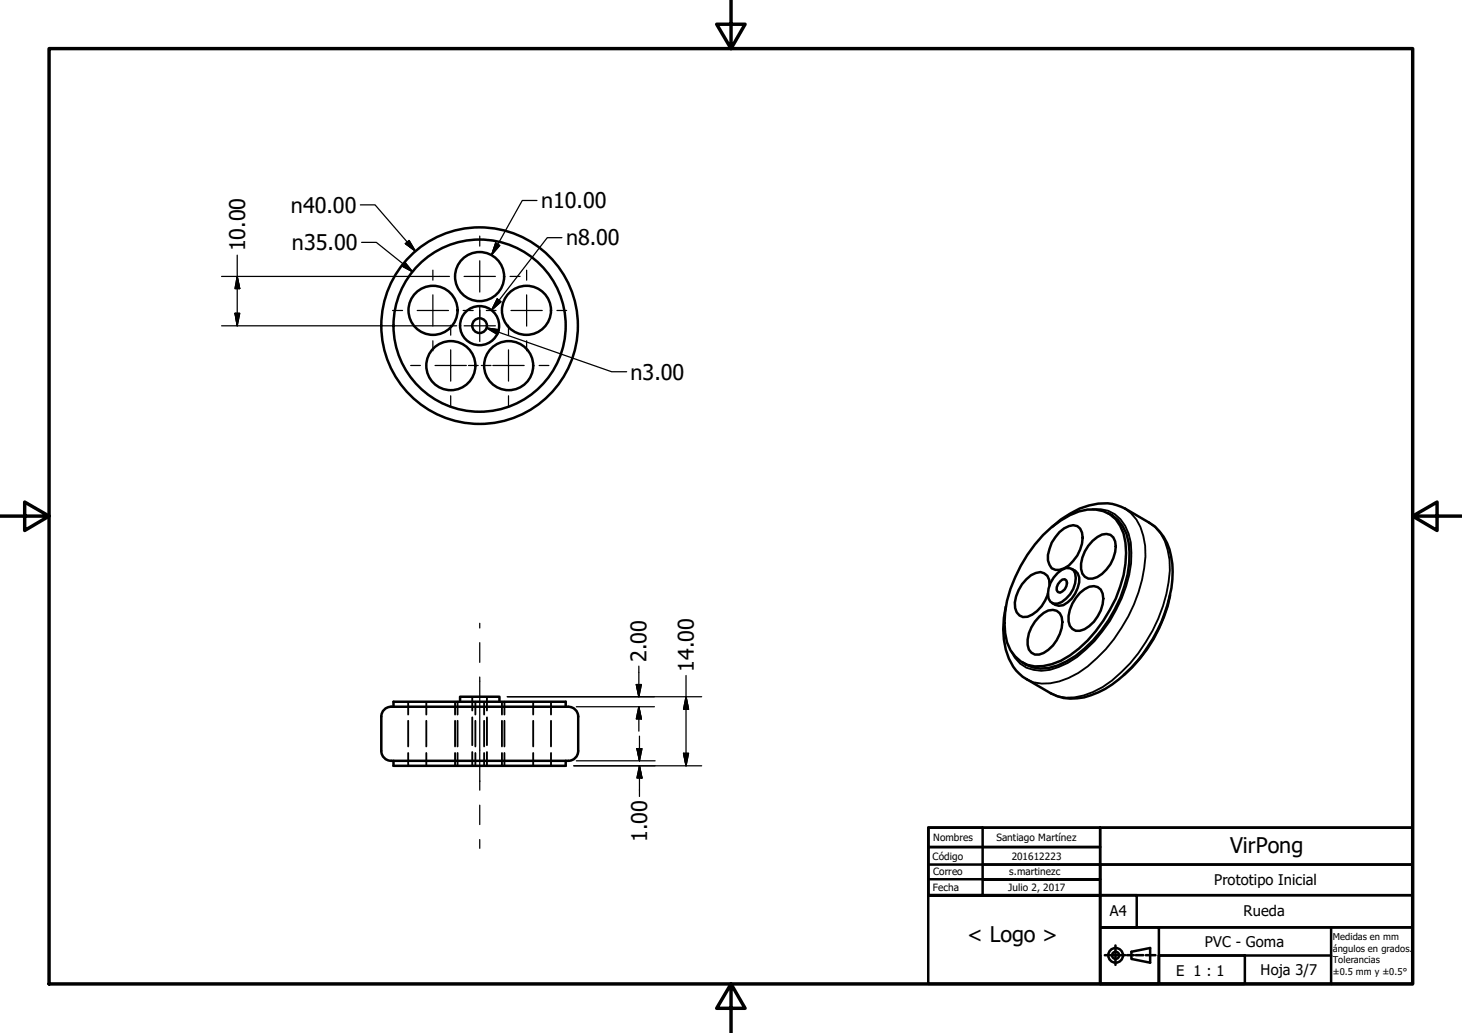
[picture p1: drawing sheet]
<svg xmlns="http://www.w3.org/2000/svg" width="297mm" height="210mm" viewBox="0 0 297 210" stroke-linecap="round" stroke-linejoin="round" font-family="sans-serif">
<!-- layer: Visible (ANSI) -->
<g fill="none" stroke="#000" stroke-width=".51">
<path d="M93 63.1a5 5 0 0 0-7.3-4.5 5 5 0 0 0-.7 8.5 5 5 0 0 0 7.9-3.1l.1-.9M112 63.1a5 5 0 0 0-7.3-4.5 5 5 0 0 0-.7 8.5 5 5 0 0 0 7.9-3.1l.1-.9M211.9 108.7a19.5 19.5 0 0 1 7.3-4.8 6.8 6.8 0 0 1 9.1 4.5 20.4 20.4 0 0 1-1.6 13.2 27.2 27.2 0 0 1-11.2 12.7 9.5 9.5 0 0 1-6.8 .8 7.4 7.4 0 0 1-4.5-6.5 22.5 22.5 0 0 1 3.2-13.6l1.3-2.3 1.5-2zM213.2 118.9a2.09 2.09 0 0 0-.6-2.1 2.09 2.09 0 0 0-2.2-.4 7.3 7.3 0 0 0-4.2 7.1 2.08 2.08 0 0 0 1.4 1.8 2.08 2.08 0 0 0 2.1-.4 7.5 7.5 0 0 0 3.2-4.2M214.9 116.4l.8-.6a1.75 1.75 0 0 1 2-.2 1.75 1.75 0 0 1 .9 1.8 5.7 5.7 0 0 1-3.7 5.3h-.8l-.7-.4a3.7 3.7 0 0 1 0-3.8l.7-1.1zM215.3 108.1a3.6 3.6 0 0 1 3.6-1.2 3.2 3.2 0 0 1 .9 3.6 7.6 7.6 0 0 1-3.6 5 2.09 2.09 0 0 1-3.3-1.6 8 8 0 0 1 2.4-5.8zM215.4 118.1l.4-.3 .5-.1a1.34 1.34 0 0 1 0 2l-.9 .7-.5-.1a1.56 1.56 0 0 1 .5-2.2zM217.7 115.6a2.26 2.26 0 0 1 1.6 2.7 6.5 6.5 0 0 1-3.3 4.7l-.9 .1-1.4-.6M222 109.9a3.3 3.3 0 0 1 3.6-1.2 3.1 3.1 0 0 1 1 3.5 7.1 7.1 0 0 1-4.6 5.4 1.98 1.98 0 0 1-2.4-2 7.3 7.3 0 0 1 2.4-5.7zM225.2 104.3a7.1 7.1 0 0 1 4.1 5.9 22 22 0 0 1-2.8 13.6 25 25 0 0 1-9.8 10.6 8.6 8.6 0 0 1-8.3 .6l-.7-.4M228.6 103.3l4.9 2.9M208.6 138l4.9 2.9"/>
<path d="M211.1 125.3a3.1 3.1 0 0 1 3.6-1.2 2.91 2.91 0 0 1 1 3.5 7.1 7.1 0 0 1-4.6 5.4 1.98 1.98 0 0 1-2.3-2 7.1 7.1 0 0 1 2.3-5.7zM219.4 120.5a3.3 3.3 0 0 1 3.6-1.2 3 3 0 0 1 1 3.5 7 7 0 0 1-4.6 5.4 1.96 1.96 0 0 1-2.3-1.9 7.5 7.5 0 0 1 2.3-5.8zM237.7 120.9a29 29 0 0 1-9.4 16.2M77.5 145.6v7a2 2 0 0 0 2 2M79.4 143.6h36.1a2 2 0 0 1 2 2M79.5 143.6a2 2 0 0 0-2 2M79.9 143.6v-1h35v1M79.9 154.6v1h35v-1M93.5 142.6v-1h8v1M117.5 145.6v7a2 2 0 0 1-2 2h-36.1"/>
<circle cx="97.4" cy="56.2" r="5"/>
<circle cx="91.6" cy="74.3" r="5"/>
<circle cx="97.4" cy="66.2" r="1.49"/>
<circle cx="97.4" cy="66.2" r="4"/>
<circle cx="97.4" cy="66.2" r="17.5"/>
<circle cx="97.4" cy="66.2" r="20"/>
<circle cx="103.3" cy="74.3" r="5"/>
</g>
<!-- layer: Oculto (ANSI) -->
<g fill="none" stroke="#000" stroke-width=".38">
<path d="M82.9 142.6v2.6M82.9 146.5v5.2M82.9 153v2.6M86.6 142.6v2.6M86.6 146.5v5.2M86.6 153v2.6M92.5 142.6v2.6M92.5 146.5v5.2M92.5 153v2.6M93 142.6v2.6M93 146.5v5.2M93 153v2.6"/>
<path d="M95.9 141.6v2.8M95.9 145.8v5.6M95.9 152.8v2.8M96.6 142.6v2.6M96.6 146.5v5.2M96.6 153v2.6M98.4 142.6v2.6M98.4 146.5v5.2M98.4 153v2.6M98.9 141.6v2.8M98.9 145.8v5.6M98.9 152.8v2.8"/>
<path d="M102 142.6v2.6M102 146.5v5.2M102 153v2.6M102.5 142.6v2.6M102.5 146.5v5.2M102.5 153v2.6M108.3 142.6v2.6M108.3 146.5v5.2M108.3 153v2.6M112 142.6v2.6M112 146.5v5.2M112 153v2.6"/>
</g>
<!-- layer: Visible fina (ANSI) -->
<path d="M221.9 103.5a6.6 6.6 0 0 1 7.4 4.9 19.5 19.5 0 0 1-1.4 13.2 30.3 30.3 0 0 1-9.1 11.9 13.9 13.9 0 0 1-7.2 2.8 6.4 6.4 0 0 1-6.2-4.1M228.6 103.3a8.5 8.5 0 0 1 3.7 5.6 18 18 0 0 1-.3 8.9 32.6 32.6 0 0 1-12.9 19 12.5 12.5 0 0 1-9.1 1.9l-1.4-.7M233.5 106.2a8.3 8.3 0 0 1 3.7 5.5 18 18 0 0 1-.2 9 32.6 32.6 0 0 1-13 18.9 12.5 12.5 0 0 1-9.1 1.9l-1.4-.6" fill="none" stroke="#000" stroke-width=".38"/>
<path d="M228.6 103.3a9.1 9.1 0 0 0-7.4-.6 19.1 19.1 0 0 0-7.5 4.4M233.5 106.2a10.3 10.3 0 0 1 4.7 8.4 27.9 27.9 0 0 1-5 16.8 25.1 25.1 0 0 1-10.1 9.3 11.3 11.3 0 0 1-8.3 .7l-1.3-.5M204.3 123.3a16.2 16.2 0 0 0 1.6 12.2 8.7 8.7 0 0 0 2.7 2.5" fill="none" stroke="#000" stroke-width=".51"/>
<!-- layer: Borde (ANSI) -->
<path d="M148.5 -.1v10l-2.9-5h5.8l-2.9 5M10 9.9h277v190h-277zM0 104.9h10l-5-2.9v5.8l5-2.9M287 104.9l5 2.9v-5.8l-5 2.9h10M148.5 199.9l2.9 5h-5.8l2.9-5v10" fill="none" stroke="#000" stroke-width=".7"/>
<g fill="none" stroke="#000" stroke-width=".51">
<path d="M188.6 175.7v6.2h34.9h-34.9h34.9v-3.2h-23.9h23.9v-3h-23.9M188.6 175.7v-3.6h34.9v3.6h-23.9M188.6 168.2h34.9v3.9h-34.9zM188.6 168.2h11v13.7h-11zM188.6 168.2h98.4v31.7h-98.4zM188.6 178.7h11M188.6 175.7h11M223.5 175.7h63.5v6.2h-63.5zM223.5 168.2h63.5v7.5h-63.5zM223.5 175.7v24.2M223.5 181.9h7.4v6.5h-7.4zM223.5 181.9h63.5v6.5h-63.5z"/>
<path d="M224.5 194.1h1.2M226.1 194.1h1.2M226.6 192.1v1M226.6 193.3v1.6M226.6 195v1.1M227.6 194.1h1M229 194.1h1.4M229.9 193.4l3.8-.8v3l-3.8-.7zM230.8 194.1h1.5M232.8 194.1h2M235.5 194.2h17.4v5.7h-17.4zM270.4 194.2h-34.9v5.7h-12"/>
<path d="M270.4 188.4v11.5M287 194.2v-5.8h-63.5v11.5h12v-11.5h-12v11.5"/>
<circle cx="226.7" cy="194.1" r="1.49"/>
<circle cx="226.7" cy="194.1" r=".73"/>
</g>
<!-- layer: Marca de centro (ANSI) -->
<g fill="none" stroke="#000" stroke-width=".25">
<path d="M87.9 54.9v2M87.9 59.9v6.4M89.3 56.2h2M94.3 56.2h6.3M97.5 48v2M97.5 53v6.3M103.6 56.2h2.1M107 54.9v2M107 59.9v6.4M79.8 63.1h2M83.4 74.3h2M84.8 63.1h6.3"/>
<path d="M87.9 69.3v2M88.4 74.3h6.3M91.6 66.1v2M91.6 71.1v6.3M94.1 63.1h2M94.3 66.2h6.3M95.2 74.3h2M97.5 63v6.4M97.5 62.3v2.1M97.8 74.3h2M98.8 63.1h2M100.1 74.3h6.4"/>
<path d="M103.3 66.1v2M103.3 71.1v6.3M103.8 63.1h6.4M107 69.3v2M109.5 74.3h2M113.2 63.1h1.9M91.6 80.4v2.1M103.3 80.4v2.1"/>
</g>
<!-- layer: Cota (ANSI) -->
<g fill="none" stroke="#000" stroke-width=".25">
<path d="M45 56.2h42.9M48.2 56.2l.5 2.4h-.9zM48.2 51.9v14.3M73.2 41.6h3l8.2 9.4M73.5 49.2h3l7.3 6M82.2 53.2l1.6 2-2.2-1.2zM82.4 49.5l.7-.6 1.3 2.1zM88.1 56.2h1.2M100.7 49.4l.8 .5-1.6 1.9zM109.1 40.7h-3l-6.2 11.1M114.2 48.3h-3l-11.3 14.7M45 66.2h42.9"/>
<path d="M47.8 63.7h.9l-.5 2.5zM88.1 66.2h3.4M91.7 66.2h1.1M98.9 66.6l2.5 .4-.3 1zM98.9 66.6l25.4 8.9h3M101 60.7l.8 .6-1.9 1.7zM129.3 139.1h1l-.5 2.5zM129.8 135.4v6.2M139.4 137.3v18.3M103.1 141.6h39.5M116.6 155.6h26M117.1 154.6h16"/>
<path d="M117.1 143.6h15.9M129.4 152.1h1l-.5 2.5zM129.8 143.6l.5 2.5h-1zM129.8 143.6v5M129.9 155.6l.5 2.5h-1zM129.9 149.6v5M129.9 155.6v6.2M138.9 153.1h1l-.5 2.5zM139.4 141.6l.5 2.5h-1z"/>
</g>
<g fill="#000" stroke="#000" stroke-width=".25">
<path d="M48.2 56.2l.5 2.4zM48.2 56.2l.5 2.4h-.9zM81.6 54l2.2 1.2zM82.2 53.2l1.6 2-2.2-1.2zM82.4 49.5l2 1.5zM82.4 49.5l.7-.6 1.3 2.1zM100.7 49.4l-.8 2.4zM100.7 49.4l.8 .5-1.6 1.9zM47.8 63.7l.4 2.5zM47.8 63.7h.9l-.5 2.5zM101 60.7l-1.1 2.3zM101 60.7l.8 .6-1.9 1.7z"/>
<path d="M98.9 66.6l2.5 .4zM98.9 66.6l2.5 .4-.3 1zM129.3 139.1l.5 2.5zM129.3 139.1h1l-.5 2.5zM129.4 152.1l.5 2.5zM129.4 152.1h1l-.5 2.5zM129.8 143.6l.5 2.5zM129.8 143.6l.5 2.5h-1zM129.9 155.6l.5 2.5zM129.9 155.6l.5 2.5h-1zM138.9 153.1l.5 2.5zM138.9 153.1h1l-.5 2.5z"/>
<path d="M139.4 141.6l.5 2.5zM139.4 141.6l.5 2.5h-1z"/>
</g>
<!-- layer: Eje (ANSI) -->
<path d="M97.5 137.6v23M97.5 126.7v.9M97.5 130.6v4M97.5 163.6v3.9M97.5 170.6v1.8" fill="none" stroke="#000" stroke-width=".25"/>
<g font-size="4.4">
<text x="59.1" y="43.2">n40.00</text>
<text x="109.9" y="42.3">n10.00</text>
<text x="49.8" y="51.1" transform="rotate(-90 49.8 51.1)">10.00</text>
<text x="59.3" y="50.8">n35.00</text>
<text x="115" y="49.9">n8.00</text>
<text x="128.1" y="77.1">n3.00</text>
<text x="131.4" y="134.6" transform="rotate(-90 131.4 134.6)">2.00</text>
<text x="141" y="136.5" transform="rotate(-90 141 136.5)">14.00</text>
<text x="131.5" y="171.1" transform="rotate(-90 131.5 171.1)">1.00</text>
<text x="249.9" y="173.3">VirPong</text>
<text x="196.5" y="191.4">&lt; Logo &gt;</text>
</g>
<g font-size="3">
<text x="246.7" y="179.8">Prototipo Inicial</text>
<text x="225.5" y="186.1">A4</text>
<text x="252.7" y="186.1">Rueda</text>
<text x="244.8" y="192.4">PVC - Goma</text>
<text x="239" y="198.3">E 1 : 1</text>
<text x="256.1" y="198">Hoja 3/7</text>
</g>
<g font-size="2">
<text x="189.6" y="170.9">Nombres</text>
<text x="202.4" y="170.9">Santiago Martínez</text>
<text x="189.5" y="174.7">Código</text>
<text x="189.6" y="177.7">Correo</text>
<text x="205" y="177.9">s.martinezc</text>
<text x="205.5" y="174.7">201612223</text>
<text x="189.5" y="181">Fecha</text>
<text x="204.9" y="181">Julio 2, 2017</text>
</g>
<g font-size="1.9">
<text x="270.8" y="191.1">Medidas en mm</text>
<text x="270.8" y="193.4">ángulos en grados.</text>
<text x="270.8" y="195.7">Tolerancias</text>
<text x="270.8" y="198">±0.5 mm y ±0.5°</text>
</g>
</svg>
